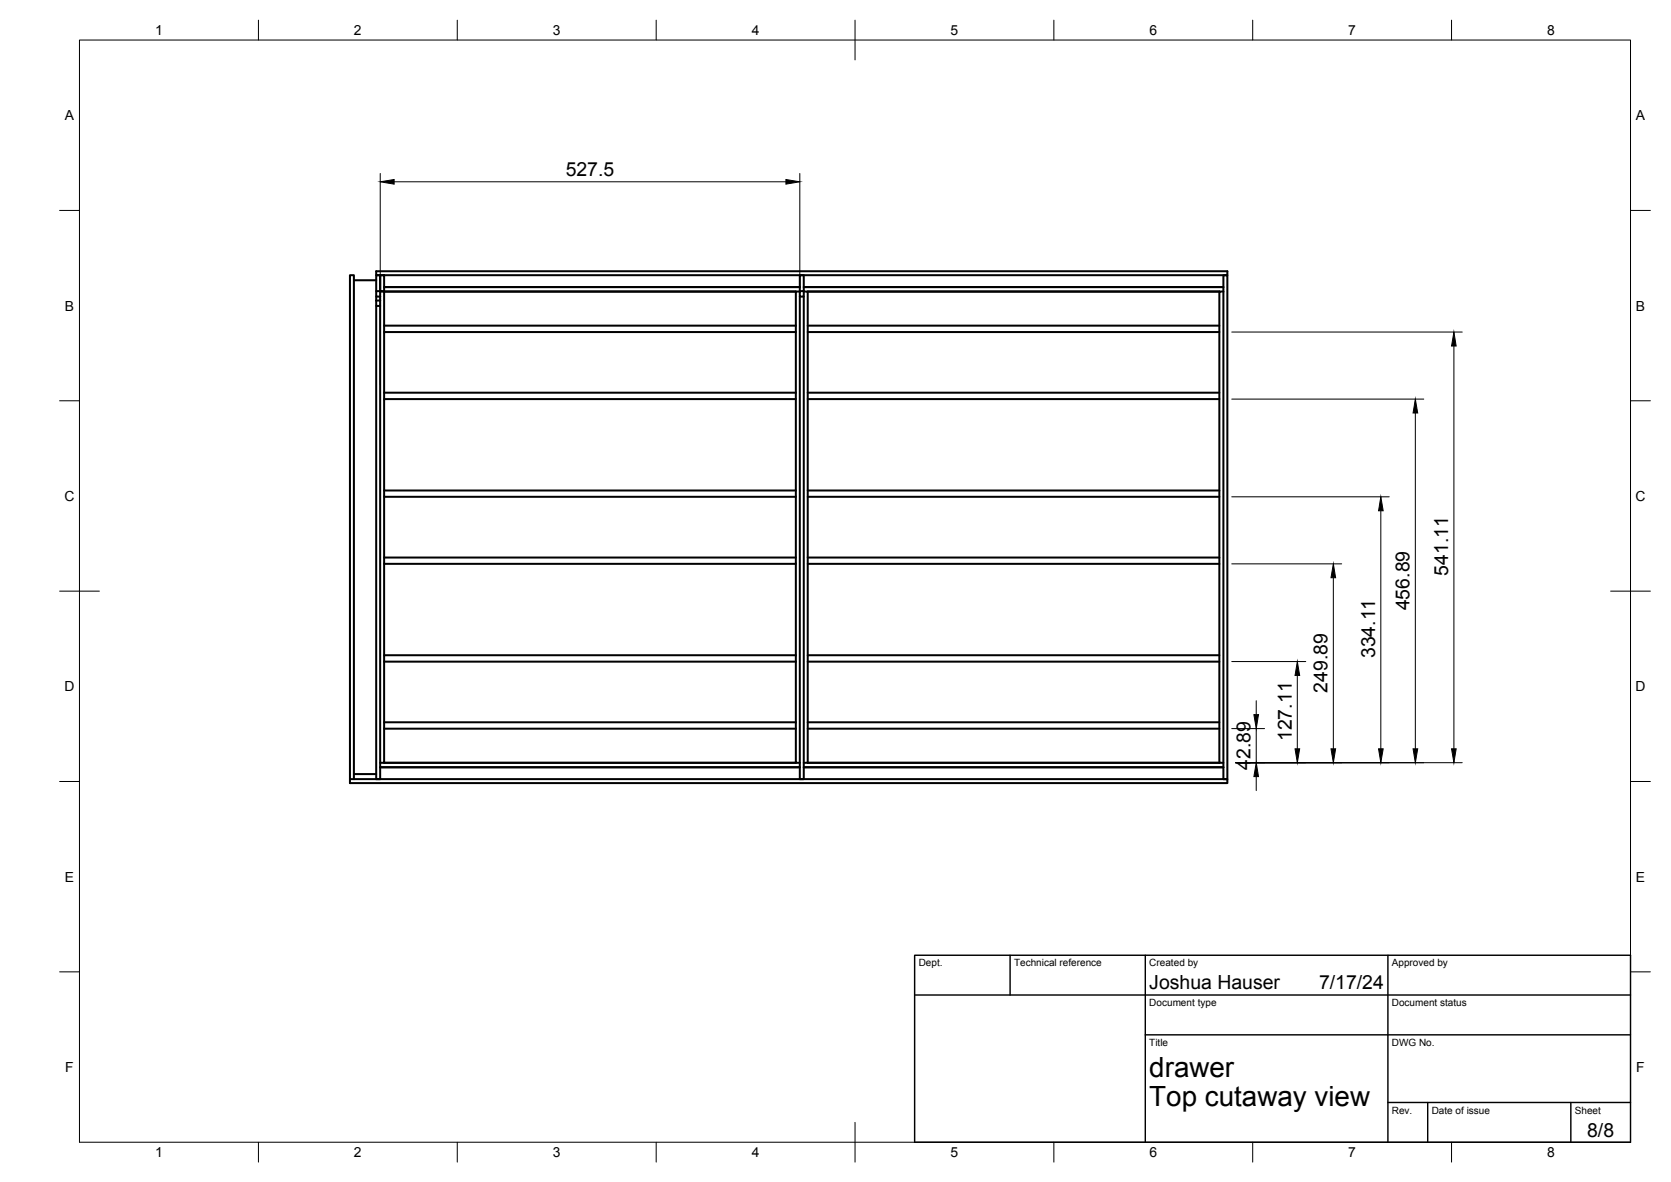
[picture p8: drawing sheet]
<svg xmlns="http://www.w3.org/2000/svg" width="420mm" height="297mm" viewBox="0 0 420 297" stroke-linecap="round" stroke-linejoin="round" font-family="sans-serif">
<!-- layer: Visible -->
<g fill="none" stroke="#000" stroke-width=".51">
<path d="M89 70.4h5.6M94.6 75.5v1.4h1v-1.4M94.6 76.9v118.9h1v-118.9M94.6 73.2v-4h1v4M94.6 68.2h214v1h-214zM94.6 75.5h1M94.6 74.5v1M95.6 73.2h-1v1.3h1M95.6 69.2h1v4h-1zM95.6 73.3h1v118.4h-1M95.6 73.2v2.3M96.6 73.3h103.5"/>
<path d="M96.6 72.1h104.5M201.1 73.2h1v1.3h-1zM201.1 74.5v121.3h1v-121.3M201.1 73.2v-4h1v4M201.1 73.3h-1v118.4h1M202.1 73.3h1v118.4h-1M202.1 72.1h105.5M203.1 73.3h103.5M307.6 69.2h1v126.6h-1zM307.6 73.3h-1v118.4h1M96.6 83.4h103.5M96.6 81.8h103.5"/>
<path d="M96.6 98.7h103.5M203.1 83.4h103.5M203.1 81.8h103.5M203.1 98.7h103.5M96.6 100.3h103.5M203.1 100.3h103.5M96.6 124.8h103.5M96.6 123.3h103.5M203.1 124.8h103.5M203.1 123.3h103.5M96.6 140.1h103.5M96.6 141.7h103.5"/>
<path d="M203.1 140.1h103.5M203.1 141.7h103.5M96.6 166.3h103.5M96.6 164.7h103.5M203.1 166.3h103.5M203.1 164.7h103.5M88 195.8h220.6v1h-220.6zM88 195.8v-126.6h1v126.6M89 194.5h5.6M95.6 192.8h105.5M96.6 191.7h103.5M96.6 181.5h103.5"/>
<path d="M96.6 183.1h103.5M202.1 192.8h105.5M203.1 191.7h103.5M203.1 181.5h103.5M203.1 183.1h103.5"/>
</g>
<!-- layer: BORDER -->
<g fill="none" stroke="#000" stroke-width=".25">
<path d="M20 10.1h390v276.9h-390zM65 5.1v5M115 5.1v5M165 5.1v5M215 5.1v10M265 5.1v5M315 5.1v5M365 5.1v5M15 52.9h5M410 52.9h5M15 100.7h5M410 100.7h5"/>
<path d="M15 148.6h10M405 148.6h10M15 196.4h5M410 196.4h5M15 244.2h5M410 244.2h5M65 287v5M115 287v5M165 287v5M215 282.1v9.9M265 287v5M315 287v5"/>
<path d="M365 287v5"/>
</g>
<!-- layer: TITLEBLOCK -->
<path d="M230 240.1h180v46.9h-180zM230 250h180M254 240.1v9.9M288 240.1v46.9M349 240.1v46.9M288 260.1h122M349 277.1h61M359 277.1v9.9M395 277.1v9.9" fill="none" stroke="#000" stroke-width=".36"/>
<!-- layer: FD_Dimensions -->
<g fill="none" stroke="#000" stroke-width=".25">
<path d="M95.6 43.6v53M99.1 45.7h98.5M201.1 43.6v28.8M309.7 83.4h58M365.6 87v101.2M309.7 100.3h48.3M355.9 103.8v84.4M309.7 124.8h39.6M347.2 128.4v59.8M309.7 141.7h27.7M335.3 145.2v43M309.7 166.3h18.6"/>
<path d="M315.9 176.1v3.5M326.2 169.7v18.5M309.7 183.1h8.3M310.7 191.7h57M315.9 183.1v8.6M315.9 195.2v3.5"/>
</g>
<g fill="#000" stroke="#000" stroke-width=".25">
<path d="M95.6 45.7l3.5-.6v1.2zM197.6 45.1l3.5 .6-3.5 .6zM365.6 83.4l.5 3.6h-1.1zM355.9 100.3l.6 3.5h-1.2zM347.2 124.8l.6 3.6h-1.2zM335.3 141.7l.5 3.5h-1.1zM315.3 179.6h1.1l-.5 3.5zM326.2 166.3l.6 3.4h-1.2zM315.9 191.7l.5 3.5h-1.1zM325.6 188.2h1.2l-.6 3.5zM334.7 188.2h1.1l-.5 3.5zM346.6 188.2h1.2l-.6 3.5z"/>
<path d="M355.3 188.2h1.2l-.6 3.5zM365 188.2h1.1l-.5 3.5z"/>
</g>
<g font-size="7">
<text x="289" y="270.6">drawer</text>
<text x="289" y="278.1">Top cutaway view</text>
</g>
<g font-size="4.9">
<text x="142.2" y="44.2">527.5</text>
<text x="364.1" y="144.7" transform="rotate(-90 364.1 144.7)">541.11</text>
<text x="354.4" y="153.4" transform="rotate(-90 354.4 153.4)">456.89</text>
<text x="345.7" y="165.4" transform="rotate(-90 345.7 165.4)">334.11</text>
<text x="333.8" y="174.1" transform="rotate(-90 333.8 174.1)">249.89</text>
<text x="324.8" y="186.3" transform="rotate(-90 324.8 186.3)">127.11</text>
<text x="314.4" y="193.4" transform="rotate(-90 314.4 193.4)">42.89</text>
<text x="289" y="248.5">Joshua Hauser</text>
<text x="331.7" y="248.5">7/17/24</text>
<text x="399.1" y="285.7">8/8</text>
</g>
<g font-size="3.5">
<text x="39" y="8.8">1</text>
<text x="89" y="8.8">2</text>
<text x="139" y="8.8">3</text>
<text x="189" y="8.8">4</text>
<text x="239" y="8.8">5</text>
<text x="289" y="8.8">6</text>
<text x="339" y="8.8">7</text>
<text x="389" y="8.8">8</text>
<text x="16.3" y="30.2">A</text>
<text x="411.3" y="30.2">A</text>
<text x="16.3" y="78">B</text>
<text x="411.3" y="78">B</text>
<text x="16.2" y="125.9">C</text>
<text x="411.2" y="125.9">C</text>
<text x="16.2" y="173.7">D</text>
<text x="411.2" y="173.7">D</text>
<text x="16.3" y="221.6">E</text>
<text x="411.3" y="221.6">E</text>
<text x="16.4" y="269.4">F</text>
<text x="411.4" y="269.4">F</text>
<text x="39" y="290.8">1</text>
<text x="89" y="290.8">2</text>
<text x="139" y="290.8">3</text>
<text x="189" y="290.8">4</text>
<text x="239" y="290.8">5</text>
<text x="289" y="290.8">6</text>
<text x="339" y="290.8">7</text>
<text x="389" y="290.8">8</text>
</g>
<g font-size="2.5">
<text x="231" y="242.9">Dept.</text>
<text x="255" y="242.9">Technical reference</text>
<text x="289" y="242.9">Created by</text>
<text x="350" y="242.9">Approved by</text>
<text x="289" y="252.8">Document type</text>
<text x="350" y="252.8">Document status</text>
<text x="289" y="262.9">Title</text>
<text x="350" y="262.9">DWG No.</text>
<text x="350" y="279.9">Rev.</text>
<text x="360" y="279.9">Date of issue</text>
<text x="396" y="279.9">Sheet</text>
</g>
</svg>
